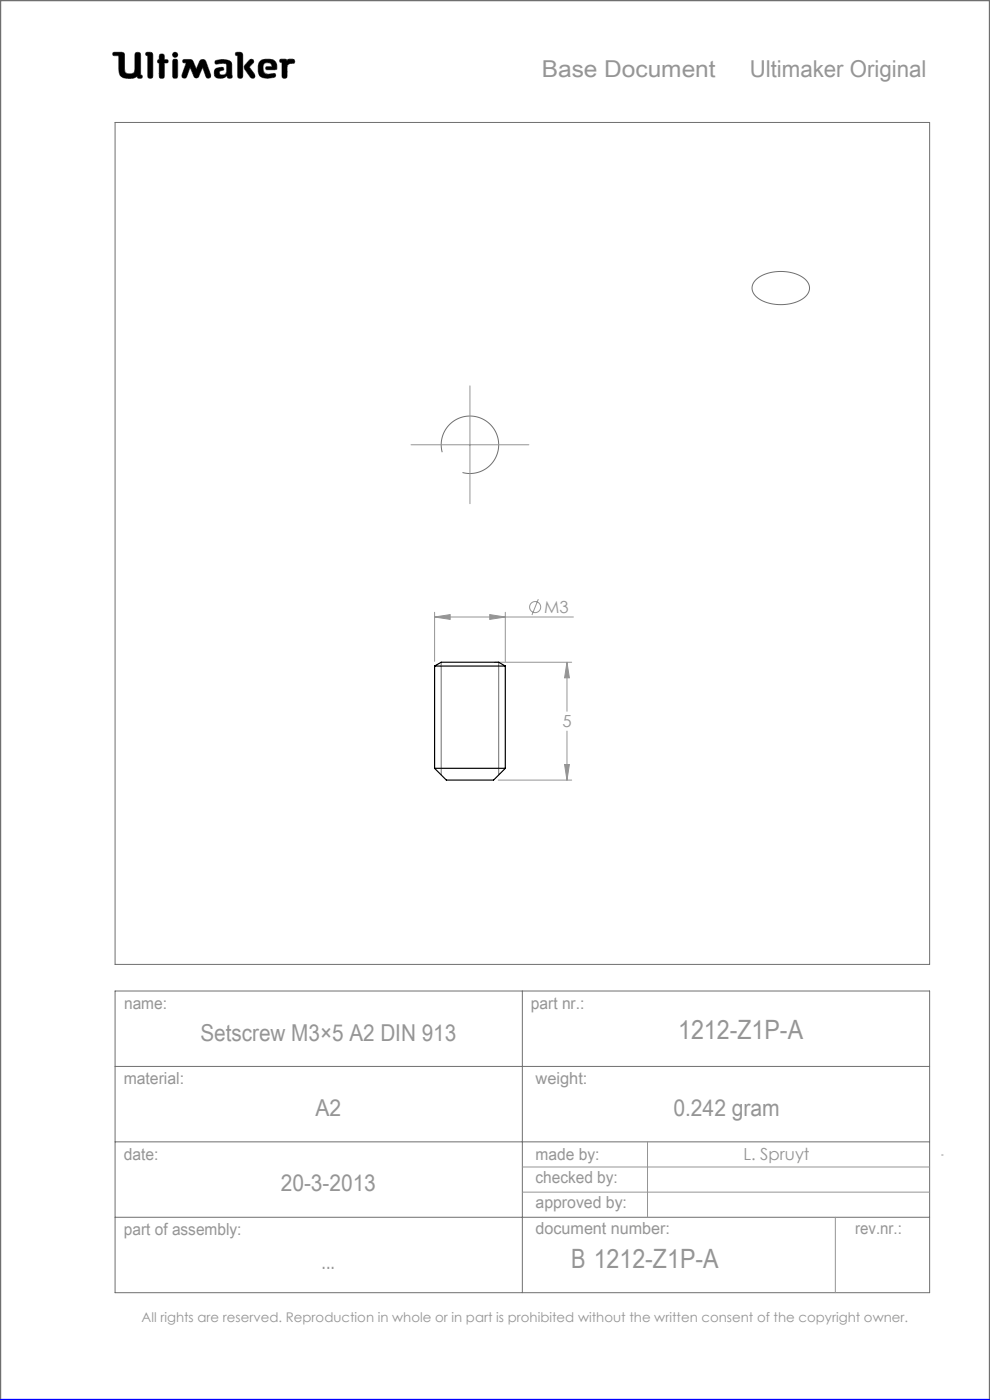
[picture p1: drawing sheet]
<svg xmlns="http://www.w3.org/2000/svg" width="210mm" height="297mm" viewBox="0 0 210 297" stroke-linecap="round" stroke-linejoin="round" font-family="sans-serif">
<g fill="none" stroke="#6f6f6f" stroke-width=".21">
<path d="M24 11.1h1.8l.5 .2 .2 4a1.62 1.62 0 0 0 2 0l.2-4a.65 .65 0 0 1 .7-.2 .65 .65 0 0 1 .4 .6v4.2l.3 .1-.1 .6a.65 .65 0 0 1-.9-.3 4 4 0 0 1-3 .2l-.6-.5-.2-.6-.1-3.6h-1.2l-.1-.3zM29.1 16.2v.1M31 11.1l1.2 .1 .2 .4v4.8a.59 .59 0 0 1-.7 .2 .59 .59 0 0 1-.4-.5v-4.3l-.4-.1zM33.8 13.4h.1M33.8 12.6h.1M33.8 12.6l-.3 .1-.1 .3 .1 .3 .3 .1M33.8 12.6v-1a.59 .59 0 0 1 .7-.1 .59 .59 0 0 1 .4 .5v.6l.6 .1a.4 .4 0 0 1 0 .6l-.6 .1-.1 3.1a.59 .59 0 0 1-.6 .1 .59 .59 0 0 1-.4-.5v-2.7M36.8 12.6h.7l.2 .5v3l-.2 .4-.3 .1-.4-.1-.2-.4v-3zM38.9 12.7l1.3-.1 .6 .2 .8 1.9 .9-2 .6-.1 .4 .1 1.2 3.2v.5l-.4 .2-.4-.1-.9-2.2-.9 2-.5 .3-.3-.2-1-2.1-.7 1.9-.3 .4-.5-.1-.2-.1v-.5l.9-2.6-.7-.1zM42.1 16.2h.1M45.7 12.9a3.6 3.6 0 0 1 3.3 .3l.2 .5v2.1a.53 .53 0 0 1-.2 .8l-.7-.1-.2-.4a1.97 1.97 0 0 1-2.5 .2 1.34 1.34 0 0 1 .4-1.8l1.3-.2 .1 .6a.74 .74 0 0 0-.9 .7 .95 .95 0 0 0 1.4 .1l.2-.6-.1-1.5a2.7 2.7 0 0 0-2 0l-.4-.2zM50.1 11.1l1.2 .1 .2 .4-.1 4.8a.59 .59 0 0 1-.6 .2 .59 .59 0 0 1-.4-.5v-4.3l-.4-.1z"/>
<path d="M52.9 12.8l.4-.2 .4 .1 .1 .4-.9 1.1 1.1 1.5 .1 .6-.2 .3h-.4a5.9 5.9 0 0 1-1.7-2.3l.2-.5zM56.6 14.8h.1M56.6 14.8l-.3-.3 .2-.3 1.2-.1-.2-.5a1.04 1.04 0 0 0-1.7 .5l.2 1.3 .8 .4M56.6 14.8h1.7l.4-.2a1.66 1.66 0 0 0-1.5-2l-1.7 .1a2.65 2.65 0 0 0-.3 3.5 3.5 3.5 0 0 0 3.2 .1l.1-.3-.2-.4-1.5 .2M56.8 15.8h.1M59.5 12.6h1.1l.3 .2a1.21 1.21 0 0 1 1.5-.1l.1 .6-1 .2-.6 .4-.1 2.5a.59 .59 0 0 1-.6 .2 .59 .59 0 0 1-.4-.5v-2.8l-.4-.2zM24.4 26h172.8v178.6h-172.8zM160.3 59.3a8.7 8.7 0 0 1 10.7 .2 2.45 2.45 0 0 1-.8 4 9 9 0 0 1-9.9-.7 2.3 2.3 0 0 1 0-3.5zM93.8 95.9a6.1 6.1 0 0 1 5.4-7.6 6.1 6.1 0 0 1 6.6 6.6 6.1 6.1 0 0 1-7.7 5.3M93.6 140.5v23.9M105.8 140.5v23.9M24.4 210.2h172.8v64h-172.8z"/>
<path d="M110.8 210.2v64M24.4 226.2h172.8M24.4 242.2h172.8M24.4 258.2h172.8"/>
<circle cx="37.2" cy="11.6" r=".56"/>
</g>
<path d="M0 297v-297h210v297" fill="none" stroke="#6f6f6f" stroke-width=".5"/>
<g fill="none" stroke="#959595" stroke-width=".21">
<path d="M87.2 94.4h25M99.7 81.9v25M92.2 130.9l3.3-.5v1zM92.2 129.9v10.4M92.2 130.9h29.4M103.9 130.4l3.3 .5-3.3 .5zM107.2 129.9v10.4M114.2 127.1l-1.4 3.4M105 140.5h16.3M120.3 140.5l.5 3.3h-1zM120.3 140.5v10.4M120.3 155.1v10.4"/>
<path d="M105.7 165.5h15.6M119.8 162.2h1l-.5 3.3zM110.8 247.6h86.4M110.8 252.9h86.4M137.4 242.2v16M177.2 258.2v16M199.7 245h.4"/>
<circle cx="113.5" cy="128.8" r="1.18"/>
</g>
<path d="M0 297h210" fill="none" stroke="#00f" stroke-width=".5"/>
<path d="M45.7 12.9l-.1 .4 .2 .3 1.7-.2 .6 .2-.1 1.8-.2 .4-.5 .1a.54 .54 0 0 1-.8-.5 .54 .54 0 0 1 .8-.5l.2-.1-.1-.4-.4-.1a1.31 1.31 0 0 0-1.5 .9 1.14 1.14 0 0 0 .3 1.2 1.14 1.14 0 0 0 1.2 .2l.8-.3a.23 .23 0 0 1 .3-.2 .23 .23 0 0 1 .2 .4 .58 .58 0 0 0 .8 .1 .58 .58 0 0 0 .1-.9v-2a1.32 1.32 0 0 0-1.7-1.1zM50 11.2v.5l.4 .1v4.5l.2 .3h.6l.3-.4v-4.7l-.4-.4zM53 12.7l-1.1 1.2-.1 .5 1.4 2.1 .6 .1 .3-.3v-.4l-1.2-1.7 .9-.9v-.4l-.3-.3zM55.1 13a2.66 2.66 0 0 0 .3 3.4l1.4 .2 1.3-.2 .4-.3-.2-.5-1.5 .2-.6-.2-.3-.4-.1-.9a.98 .98 0 0 1 .7-1 .98 .98 0 0 1 1.1 .5l.1 .3-1.2 .1-.1 .4 .2 .2h1.6a.49 .49 0 0 0 .5-.2 .49 .49 0 0 0 0-.6 1.57 1.57 0 0 0-2-1.4h-.9zM59.4 12.6v.5l.4 .2v3l.3 .3h.5l.3-.4v-2.3l.6-.4 .9-.1 .1-.6-.4-.3-.9 .1-.3 .2-.3-.2zM36.7 12.6l-.1 3.7 .2 .3h.6l.3-.4v-3.3l-.3-.3zM36.6 11.6a.56 .56 0 0 0 1.1 0 .56 .56 0 0 0-1.1 0zM33.9 11.6l-.1 1-.3 .2-.1 .3 .4 .3v3l.2 .2h.5l.3-.1 .1-.3v-2.8l.7-.1 .1-.4-.2-.2-.6-.1-.2-1.1zM31 11.2l-.1 .5 .4 .1 .1 4.5 .2 .3h.5l.3-.4v-4.7l-.4-.4zM38.8 12.7v.6h.7l-.9 2.7 .2 .5 .4 .1 .3-.2 .8-2.1 .9 2 .2 .2h.4l.3-.2 .9-2 .8 2.1 .5 .2 .4-.3v-.4l-1-2.8-.3-.4-.5-.1-.4 .2-.9 1.9-.9-2-.5-.1zM24 11.2l-.1 .3 .2 .3h1.1v2.7a1.73 1.73 0 0 0 2.1 2.1 2.42 2.42 0 0 0 1.8-.4l.3 .4h.6l.2-.3-.1-.3-.3-.1v-4.3l-.1-.3-.2-.2h-.6l-.3 .4v3.4a.89 .89 0 0 1-1.3 .8 .81 .81 0 0 1-.9-1.1l-.1-3.3-.5-.2z" fill-rule="evenodd" fill="#000"/>
<path d="M103.9 130.4l3.3 .5-3.3 .5zM92.2 130.9l3.3-.5v1zM119.8 162.2h1l-.5 3.3zM120.3 140.5l.5 3.3h-1z" fill="#959595"/>
<path d="M92.2 141.3h15M92.2 141.3l1.4-.8h12.2l1.4 .8M92.2 141.3v21.7M107.2 141.3v21.7M92.2 163h15M92.2 163l2.5 2.5h10l2.5-2.5" fill="none" stroke="#000" stroke-width=".25"/>
<g font-size="5.6" fill="#959595">
<text x="143.9" y="220.3">1212-Z1P-A</text>
<text x="121.1" y="269.1">B 1212-Z1P-A</text>
</g>
<g font-size="4.9" fill="#959595">
<text x="114.9" y="16.3">Base Document</text>
<text x="159" y="16.3">Ultimaker Original</text>
<text x="42.5" y="220.9">Setscrew M3×5 A2 DIN 913</text>
<text x="66.9" y="236.7">A2</text>
<text x="142.8" y="236.7">0.242 gram</text>
<text x="59.6" y="252.7">20-3-2013</text>
<text x="68.2" y="269.3">...</text>
</g>
<g font-size="3.5" fill="#959595">
<text x="115.5" y="130.1">M3</text>
<text x="119.3" y="154.3">5</text>
<text x="26.3" y="214.1">name:</text>
<text x="112.6" y="214">part nr.:</text>
<text x="26.2" y="229.9">material:</text>
<text x="113.6" y="229.9">weight:</text>
<text x="26.3" y="246">date:</text>
<text x="113.6" y="246">made by:</text>
<text x="113.6" y="251.1">checked by:</text>
<text x="157.7" y="246.2">L. Spruyt</text>
<text x="113.6" y="256.3">approved by:</text>
<text x="26.3" y="262">part of assembly:</text>
<text x="113.6" y="261.8">document number:</text>
<text x="181.4" y="261.9">rev.nr.:</text>
</g>
<text font-size="2.8" fill="#959595" x="30" y="280.4">All rights are reserved. Reproduction in whole or in part is prohibited without the written consent of the copyright owner.</text>
</svg>
